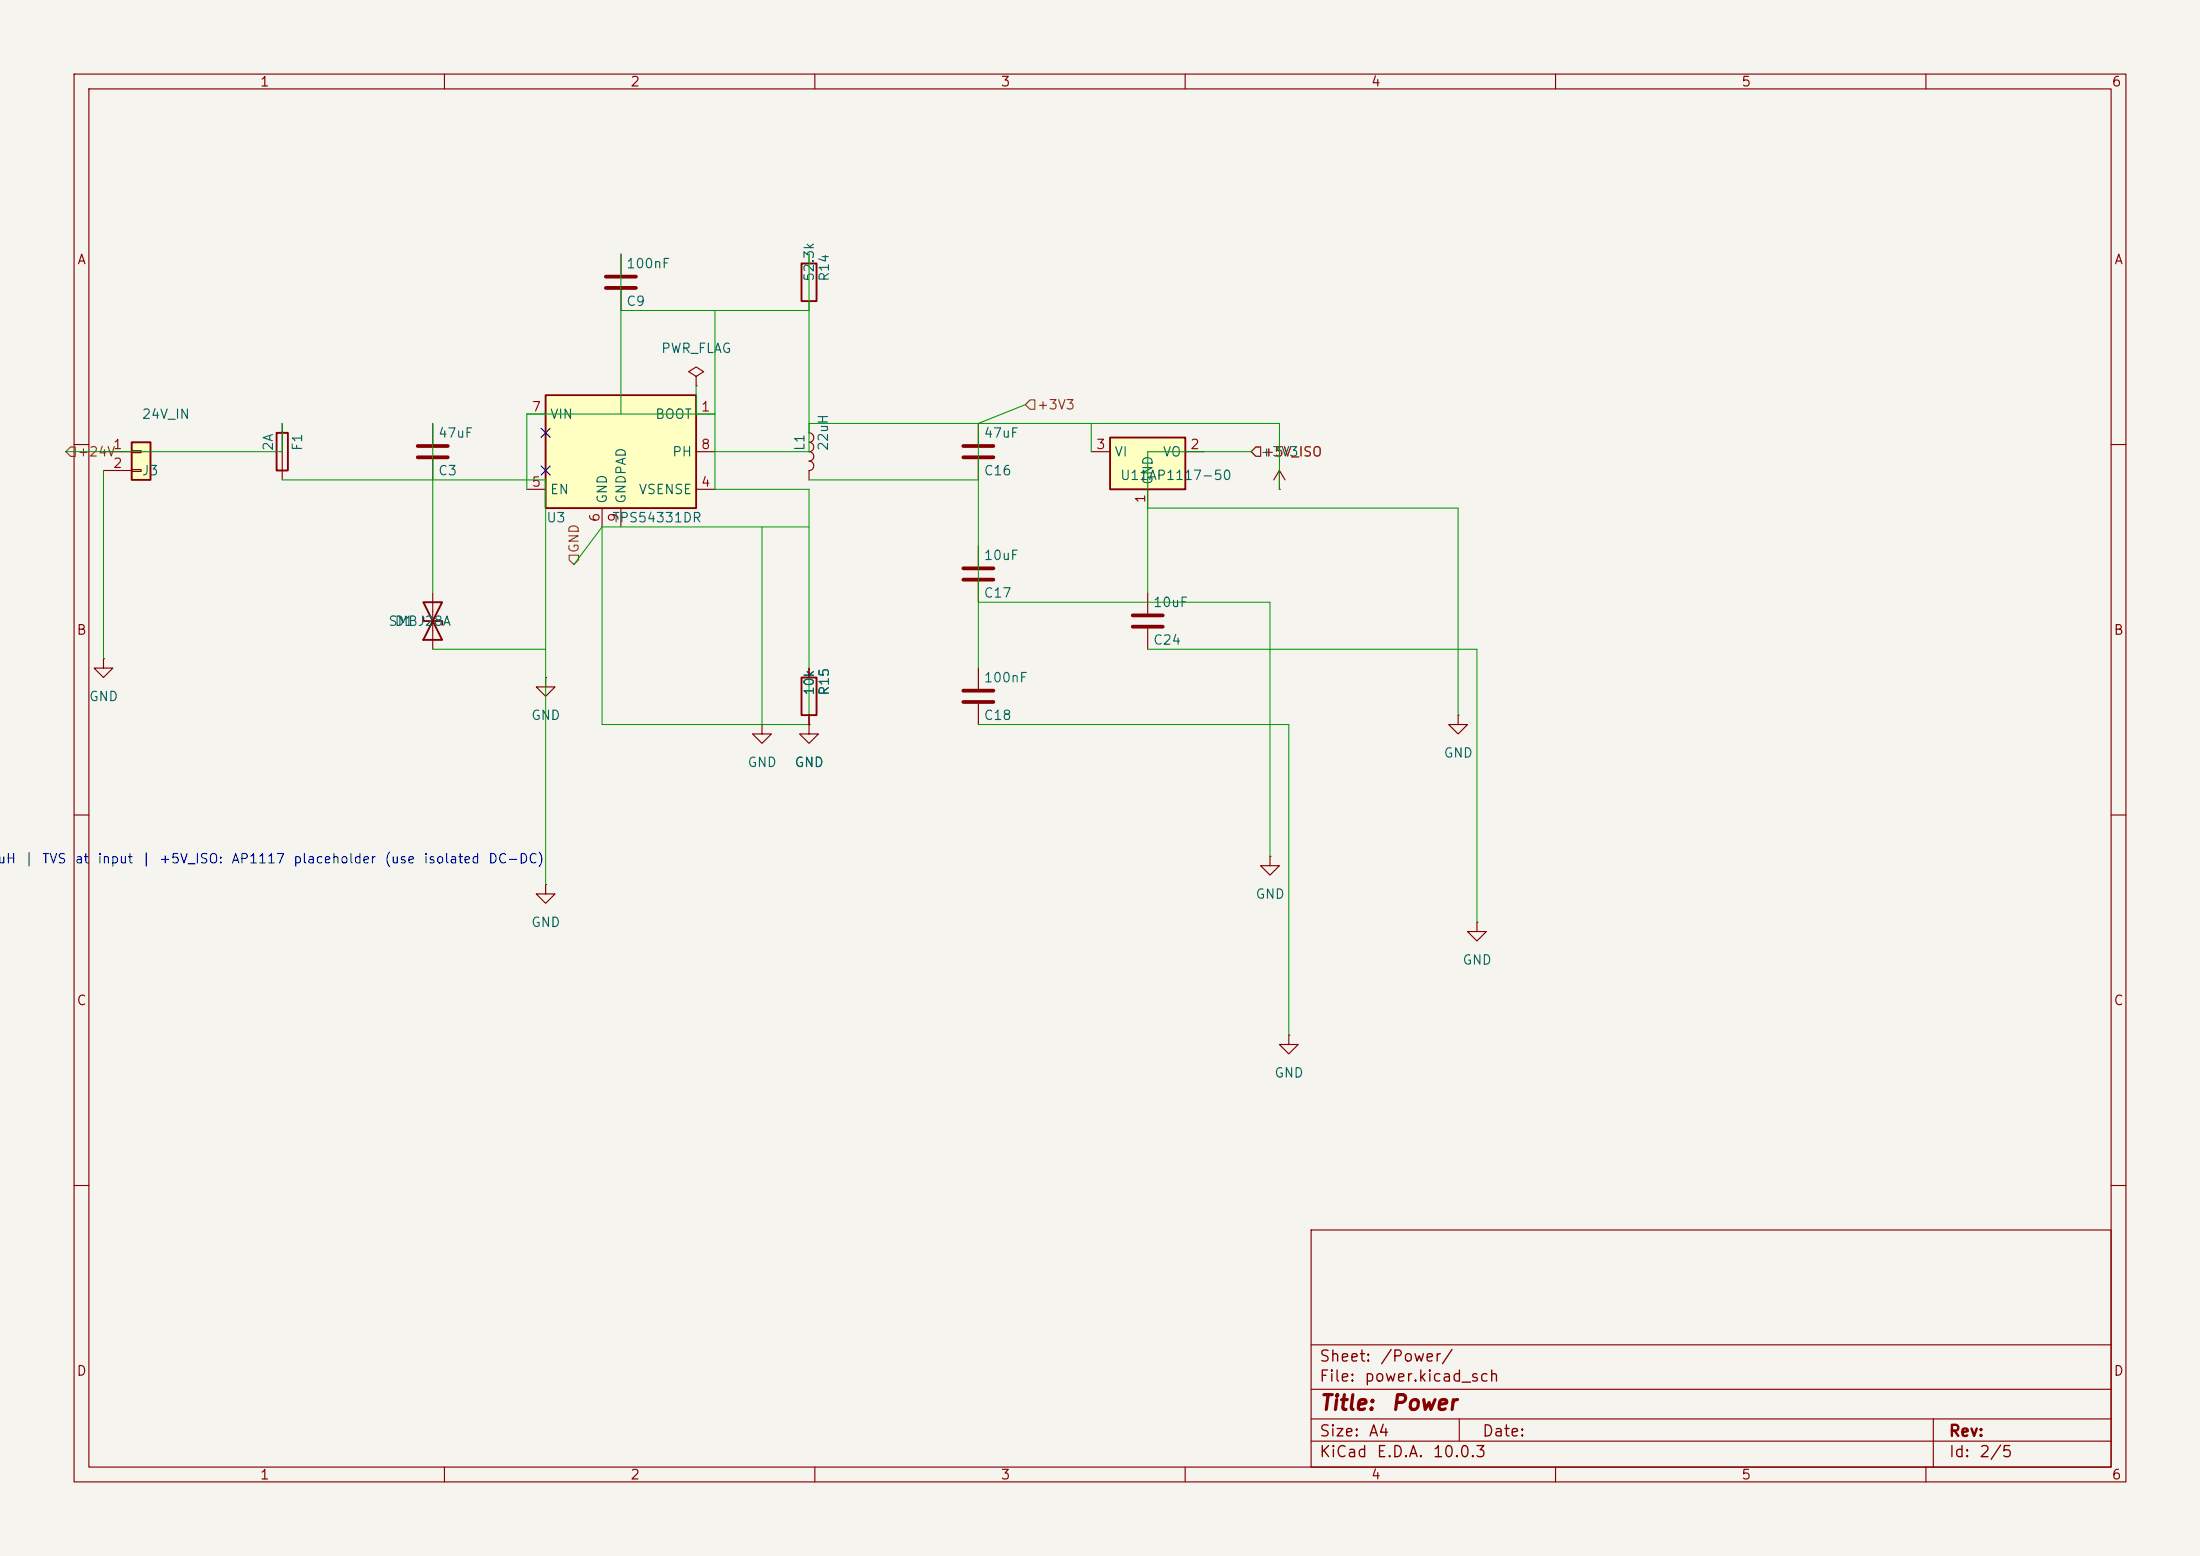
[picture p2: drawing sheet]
<svg xmlns="http://www.w3.org/2000/svg" width="297mm" height="210mm" viewBox="0 0 297 210" stroke-linecap="round" stroke-linejoin="round" font-family="sans-serif">
<path d="M0 0h297v210h-297z" fill="#f5f4ef" stroke="#f5f4ef" stroke-width=".14"/>
<g fill="none" stroke="#840000" stroke-width=".15">
<path d="M10 10h277v190h-277zM12 12h273v186h-273zM60 10v2M110 10v2M160 10v2M210 10v2M260 10v2M38.1 57.2v7.6M10 60h2M285 60h2M73.7 91.4v1.3h1.2l-1.2 1.3-1.3-1.3h1.3M73.7 91.4h.1"/>
<path d="M10 110h2M73.7 119.4v1.3h1.2l-1.2 1.2-1.3-1.2h1.3M73.7 119.4h.1M285 110h2M10 160h2M177 166h108v32h-108zM285 160h2M60 198v2M110 198v2M160 198v2M177 194.5h108M177 191.5h108"/>
<path d="M177 187.5h108M177 181.5h108M197 191.5v3M210 198v2M260 198v2M261 191.5v6.5"/>
</g>
<path d="M37.3 58.4h1.6v5.1h-1.6z" fill="none" stroke="#840000" stroke-width=".25"/>
<path d="M17.8 59.7h2.5v5.1h-2.5z" fill="#ffffc2"/>
<path d="M17.8 59.7h2.5v5.1h-2.5z" fill="none" stroke="#840000" stroke-width=".25"/>
<path d="M14 61h3.8M14 63.5h3.8M17.8 60.8h1.2v.3h-1.2zM17.8 63.4h1.2v.2h-1.2z" fill="none" stroke="#840000" stroke-width=".15"/>
<path d="M149.9 59.1h10.1v6.9h-10.1z" fill="#ffffc2"/>
<path d="M108.2 35.6h2v5h-2zM149.9 59.1h10.1v6.9h-10.1zM57.1 81.3h2.6l-2.6 5.1h2.6zM57.1 83.3v.5h2.6v.5" fill="none" stroke="#840000" stroke-width=".25"/>
<path d="M109.2 34.3v1.3M109.2 40.6v1.3M147.3 61h2.6M154.9 66v2.6M160 61h2.6M14 88.9v1.3h1.2l-1.2 1.2-1.3-1.2h1.3M14 88.9h.1M58.4 80v7.6" fill="none" stroke="#840000" stroke-width=".15"/>
<path d="M73.7 53.3h20.3v15.3h-20.3z" fill="#ffffc2"/>
<path d="M73.7 53.3h20.3v15.3h-20.3zM108.2 91.4h2v5.1h-2z" fill="none" stroke="#840000" stroke-width=".25"/>
<g fill="none" stroke="#840000" stroke-width=".15">
<path d="M83.8 34.3v2.8M83.8 39.1v2.8M58.4 57.2v2.7M71.1 55.9h2.6M94 50.8l1-.6-1-.7-1 .7 1 .6v1.3M94 52.1h.1M94 55.9h2.5M109.2 57.2v1.2a.64 .64 0 0 1 .7 .7 .64 .64 0 0 1-.7 .6 .64 .64 0 0 1 .7 .6 .64 .64 0 0 1-.7 .7M132.1 57.2v2.7M58.4 62v2.8M71.1 66h2.6M81.3 68.6v2.5"/>
<path d="M83.8 68.6v2.5M94 66h2.5M94 61h2.5M109.2 61a.64 .64 0 0 1 .7 .6 .64 .64 0 0 1-.7 .6 .64 .64 0 0 1 .7 .7 .64 .64 0 0 1-.7 .6M109.2 63.5v1.3M132.1 62v2.8M132.1 73.7v2.8M132.1 78.5v2.8M172.7 66h.1M172.7 63.5l-.7 1.3M172.7 63.5l.8 1.3M172.7 63.5v2.5"/>
<path d="M102.9 97.8v1.3h1.2l-1.2 1.2-1.3-1.2h1.3M102.9 97.8h.1M109.2 97.8v1.3h1.3l-1.3 1.2-1.3-1.2h1.3M109.2 97.8h.1M109.2 90.2v1.2M109.2 96.5v1.3M132.1 90.2v2.8M132.1 95v2.8M154.9 80v2.8M154.9 84.8v2.8M196.8 96.5v1.3h1.3l-1.3 1.3-1.2-1.3h1.2M196.8 96.5h.1"/>
<path d="M171.4 115.6v1.2h1.3l-1.3 1.3-1.2-1.3h1.2M171.4 115.6h.1M174 139.7v1.3h1.3l-1.3 1.2-1.3-1.2h1.3M174 139.7h.1M199.4 124.5v1.2h1.3l-1.3 1.3-1.3-1.3h1.3M199.4 124.5h.1"/>
</g>
<path d="M81.8 37.3h4.1M81.8 38.9h4.1M56.4 60.2h4.1M56.4 61.7h4.1M130 76.7h4.1M130 78.2h4.1M130 60.2h4.1M130 61.7h4.1M130 93.2h4.1M130 94.7h4.1M152.9 83.1h4.1M152.9 84.6h4.1" fill="none" stroke="#840000" stroke-width=".51"/>
<path d="M139.1 54h.6v1.2h-.6l-.7-.6zM8.9 61l.6-.7h.7v1.3h-.7zM76.8 74.9h1.3v.7l-.6 .6-.7-.6zM169.5 60.3h.7v1.3h-.7l-.6-.6z" fill="none" stroke="#725600" stroke-width=".15"/>
<g fill="none" stroke="#009600" stroke-width=".14">
<path d="M83.8 34.3v21.6M109.2 34.3v26.7h-12.7M38.1 57.2v3.8h-29.2M58.4 57.2v22.8M83.8 41.9h25.4M94 52.1v3.8M96.5 41.9v24.1h12.7v31.8h-27.9v-26.7M96.5 55.9h-25.4v10.1M109.2 57.2h63.5v8.8M138.4 54.6l-6.3 2.6v33M147.3 57.2v3.8M14 63.5v25.4"/>
<path d="M38.1 64.8h35.6v54.6M81.3 71.1l-3.8 5.1M81.3 71.1h27.9M102.9 71.1v26.7M109.2 64.8h22.9M154.9 68.6h41.9v27.9M168.9 61h-14v19M58.4 87.6h15.3M132.1 97.8h41.9v41.9M132.1 81.3h39.3v34.3M154.9 87.6h44.5v36.9"/>
</g>
<path d="M73.1 57.8l1.2 1.2M74.3 57.8l-1.2 1.2M73.1 62.9l1.2 1.2M74.3 62.9l-1.2 1.2" fill="none" stroke="#000084" stroke-width=".15"/>
<g font-size="2" fill="#840000">
<text x="178" y="190.8">Title:</text>
<text x="187.7" y="190.8">Power</text>
</g>
<g font-size="1.5" fill="#840000">
<text x="178" y="184.2">Sheet:</text>
<text x="186.2" y="184.2">/Power/</text>
<text x="178" y="186.9">File:</text>
<text x="184.1" y="186.9">power.kicad_sch</text>
<text x="178" y="197.1">KiCad</text>
<text x="178" y="194.3">Size:</text>
<text x="184.7" y="194.3">A4</text>
<text x="185.7" y="197.1">E.D.A.</text>
<text x="193.3" y="197.1">10.0.3</text>
<text x="200" y="194.3">Date:</text>
<text x="263" y="194.3">Rev:</text>
<text x="263" y="197.1">Id:</text>
<text x="267.1" y="197.1">2/5</text>
</g>
<g font-size="1.3" fill="#840000">
<text x="35" y="12">1</text>
<text x="85" y="12">2</text>
<text x="135" y="12">3</text>
<text x="185" y="12">4</text>
<text x="235" y="12">5</text>
<text x="285" y="12">6</text>
<text x="10.3" y="36">A</text>
<text x="285.3" y="36">A</text>
<text x="10.3" y="86">B</text>
<text x="285.3" y="86">B</text>
<text x="10.3" y="136">C</text>
<text x="285.3" y="136">C</text>
<text x="10.3" y="186">D</text>
<text x="285.3" y="186">D</text>
<text x="35" y="200">1</text>
<text x="85" y="200">2</text>
<text x="135" y="200">3</text>
<text x="185" y="200">4</text>
<text x="235" y="200">5</text>
<text x="285" y="200">6</text>
</g>
<g font-size="1.3" fill="#006464">
<text x="84.5" y="41.6">C9</text>
<text x="84.5" y="36.5">100nF</text>
<text x="110.2" y="38.1" transform="rotate(-90 110.2 38.1)">52.3k</text>
<text x="112.2" y="38.1" transform="rotate(-90 112.2 38.1)">R14</text>
<text x="89.2" y="48">PWR_FLAG</text>
<text x="19.1" y="56.9">24V_IN</text>
<text x="59.1" y="59.4">47uF</text>
<text x="74.2" y="56.9">VIN</text>
<text x="88.4" y="56.9">BOOT</text>
<text x="132.7" y="59.4">47uF</text>
<text x="19.1" y="64.5">J3</text>
<text x="37.2" y="61" transform="rotate(-90 37.2 61)">2A</text>
<text x="41.1" y="61" transform="rotate(-90 41.1 61)">F1</text>
<text x="59.1" y="64.5">C3</text>
<text x="90.7" y="61.9">PH</text>
<text x="108.9" y="61" transform="rotate(-90 108.9 61)">L1</text>
<text x="112.1" y="61" transform="rotate(-90 112.1 61)">22uH</text>
<text x="132.7" y="64.5">C16</text>
<text x="150.4" y="61.9">VI</text>
<text x="151.1" y="65.1">U11</text>
<text x="154.9" y="65.1">AP1117-50</text>
<text x="155.9" y="65.5" transform="rotate(-90 155.9 65.5)">GND</text>
<text x="156.9" y="61.9">VO</text>
<text x="170.1" y="61.9">+3V3</text>
<text x="73.7" y="70.8">U3</text>
<text x="74.2" y="67">EN</text>
<text x="82.3" y="68.1" transform="rotate(-90 82.3 68.1)">GND</text>
<text x="82.6" y="70.8">TPS54331DR</text>
<text x="84.8" y="68.1" transform="rotate(-90 84.8 68.1)">GNDPAD</text>
<text x="86.1" y="67">VSENSE</text>
<text x="132.7" y="75.9">10uF</text>
<text x="132.7" y="81">C17</text>
<text x="155.6" y="82.3">10uF</text>
<text x="52.3" y="84.8">SMBJ28A</text>
<text x="53.2" y="84.8">D1</text>
<text x="155.6" y="87.3">C24</text>
<text x="11.9" y="95">GND</text>
<text x="110.2" y="94" transform="rotate(-90 110.2 94)">10k</text>
<text x="112.2" y="94" transform="rotate(-90 112.2 94)">R15</text>
<text x="132.7" y="92.4">100nF</text>
<text x="71.6" y="97.5">GND</text>
<text x="132.7" y="97.5">C18</text>
<text x="100.8" y="103.8">GND</text>
<text x="107.2" y="103.8">GND</text>
<text x="194.8" y="102.6">GND</text>
<text x="71.6" y="125.4">GND</text>
<text x="169.4" y="121.6">GND</text>
<text x="197.4" y="130.5">GND</text>
<text x="172" y="145.8">GND</text>
</g>
<g font-size="1.3" fill="#a90000">
<text x="71.7" y="55.9">7</text>
<text x="94.5" y="55.9">1</text>
<text x="15.2" y="60.9">1</text>
<text x="15.2" y="63.5">2</text>
<text x="94.5" y="60.9">8</text>
<text x="147.9" y="60.9">3</text>
<text x="160.6" y="60.9">2</text>
<text x="71.7" y="66">5</text>
<text x="81.3" y="70.6" transform="rotate(-90 81.3 70.6)">6</text>
<text x="83.8" y="70.6" transform="rotate(-90 83.8 70.6)">9</text>
<text x="94.5" y="66">4</text>
<text x="154.9" y="68" transform="rotate(-90 154.9 68)">1</text>
</g>
<g font-size="1.3" fill="#725600">
<text x="139.9" y="55.6">+3V3</text>
<text x="10.4" y="61.9">+24V</text>
<text x="170.4" y="61.9">+5V_ISO</text>
<text x="78.4" y="74.7" transform="rotate(-90 78.4 74.7)">GND</text>
</g>
<g font-size="1.3" fill="#0000c2">
<text x="-.5" y="116.9">uH</text>
<text x="3.2" y="116.9">|</text>
<text x="5.6" y="116.9">TVS</text>
<text x="10" y="116.9">at</text>
<text x="13.1" y="116.9">input</text>
<text x="19" y="116.9">|</text>
<text x="21.4" y="116.9">+5V_ISO:</text>
<text x="31.1" y="116.9">AP1117</text>
<text x="39.5" y="116.9">placeholder</text>
<text x="51.8" y="116.9">(use</text>
<text x="57.1" y="116.9">isolated</text>
<text x="65.8" y="116.9">DC-DC)</text>
</g>
</svg>
